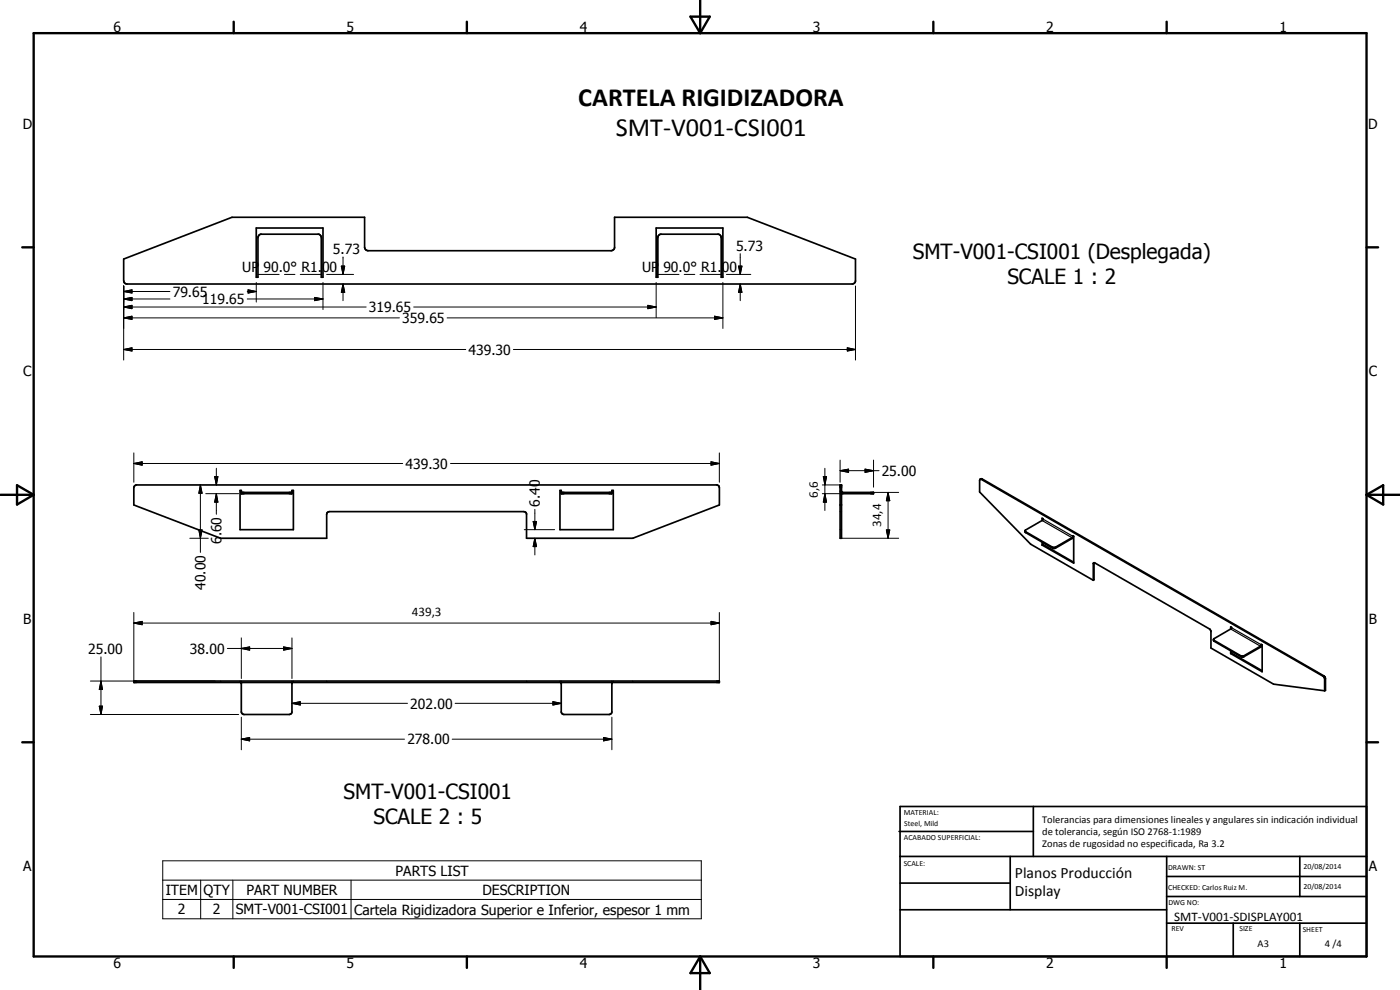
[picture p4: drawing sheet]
<svg xmlns="http://www.w3.org/2000/svg" width="420mm" height="297mm" viewBox="0 0 420 297" stroke-linecap="round" stroke-linejoin="round" font-family="sans-serif">
<g fill="none" stroke="#000" stroke-width=".51">
<path d="M37.1 77.7l32.5-12.5h39.8v9l.3 .6 .7 .4h73l.8-.4 .2-.4v-9.2h39.9l32.4 12.5v6.8l-.3 .5-.6 .2h-217.7l-.6-.2-.4-.8zM76.9 68.4h20v14.8h-.5v-12.2l-.7-.7h-17.5l-.4 .2-.4 .8v11.9h-.5zM196.9 68.4h20v14.8h-.5v-11.9l-.2-.6-.5-.4h-17.5l-.4 .2-.4 .5v12.2h-.5zM40.4 145.8l.6-.3h174.1l.6 .3 .2 .5v5.2l-26 10h-31.9v-7.4l-.8-.6h-58.4l-.6 .3-.2 .5v7.2h-31.8l-26-10v-5.2zM72 147.2h.4v.9h15.2v-.9h.4v11.7h-16zM72.4 147.7h15.2M168.1 147.2h.3v.9h15.2v-.9h.5v11.7h-16zM168.4 147.7h15.2M252.1 145.5h.4v16h-.4zM252.1 151.5h.4M252.5 147.5l.3 .2h9.4v.4l-9.7-.1M294.2 143.8l-.2 .3v3.5l15.3 15.7 18.8 10.8"/>
<path d="M294.2 143.8l.5-.1 102.6 59.1 .5 .8v3.5l-.3 .2M294.2 143.8l102.9 59.1 .4 .7v3.7M307.6 159.3l8.7 5 5.4-3 .3-.5 .2 .1v8.1l-9.5-5.5M307.6 159.3l.1 .5 8.4 4.7h.7l4.9-2.9 .5-.7M312.7 155.5l.3 .1-.3 .6zM312.7 156.2l-5.1 3.1M312.7 162.7v.8M313 162.8v.6M313 163.4l-.3 .1M313 163.4l9.2 5.3M328.1 174.1v-5.1l.2-.2 34.8 20 .3 .6v5l18.8 10.9 15.3 2M328.4 168.8l-.1 5.1-.2 .2"/>
<path d="M364.2 191.9l8.5 4.9h.6l5.1-3 .1-.5 .3 .2v8l-9.5-5.4M364.2 191.9l.2 .5 8.5 4.7 5.4-2.9 .4-.7M369.3 188.1l.3 .1-.3 .5zM369.3 195.2v.9M369.3 188.7l-5.1 3.2M369.6 195.4v.6M369.6 196l-.3 .1M369.6 196l9.2 5.3M40.2 204.3h175.7v.5h-175.7zM72.4 204.8v8.8l.3 .5 .5 .3 14-.2 .4-.6v-8.8M168.4 204.8v8.8l.3 .5 .5 .3h13.6l.6-.3 .2-.5v-8.8M269.8 249.5h40.3"/>
<path d="M270.1 242h140v45h-140zM270.1 257h140M303.2 257v16M310.1 242v15M350.1 257v30M390.1 257v12M270.1 265h33.1M270.1 273h80M350.1 277h60M350.1 269h60M350.1 263h60M370.1 277v10"/>
<path d="M390.1 277v10"/>
</g>
<g fill="none" stroke="#000" stroke-width=".3">
<path d="M102.4 79.8h1.1l-.6 2.5zM102.9 77.1v5.2M221.6 79.8h1.1l-.5 2.5zM222.2 76.1v6.2M37.1 95.4l2.5-.5v.9zM37.1 92.1l2.5-.5v1zM37.1 89.7l2.5-.5v1zM37.1 87.5l2.5-.5v.9zM37.1 95.4h82.8M37.1 85.8v22.2M37.1 92.1h72.8M37.1 89.7h13.9"/>
<path d="M37.1 87.5h13.9M74.2 89.7h22.7M74.2 87.5h2.7M74.5 87l2.4 .5-2.4 .4zM76.9 84.8v5.8M77.4 82.3h6.4M85.4 82.3h3.1M90.1 82.3h6.3M94.4 89.2l2.5 .5-2.5 .5zM96.9 84.8v8.1M98 82.3h8.1M102.9 85.2l.6 2.5h-1.1z"/>
<path d="M102.9 85.2v5M124.2 92.1h72.7M134.2 95.4h82.7M194.4 91.6l2.5 .5-2.5 .5zM196.9 84.8v10.5M197.4 82.3h6.4M205.3 82.3h3.2M210.1 82.3h6.3M214.4 94.9l2.5 .5-2.5 .4zM216.9 84.8v13.8M218 82.3h7.3M222.2 85.2l.5 2.5h-1.1z"/>
<path d="M222.2 85.2v5M256.7 85.8v22.2M37.1 104.9l2.5-.5v.9zM37.1 104.9h102.7M154.1 104.9h102.6M254.3 104.4l2.4 .5-2.4 .4zM40.2 139.1l2.5-.5v1zM40.2 139.1h80.7M40.2 135.9v8.8M135.2 139.1h80.7M213.4 138.6l2.5 .5-2.5 .5zM215.9 135.9v8.8"/>
<path d="M252.1 138v6.7M262.2 138v8.2M59.7 159h1l-.6 2.5zM60.1 145.5l.6 2.5h-1zM60.1 145.5v20.2M61.8 148.1h9.8M64.4 143h1l-.5 2.5zM64.9 148.1l.5 2.6h-1zM64.9 140.5v5M64.9 148.1v6.2M157.3 158.9h9.1M160 156.5h1l-.5 2.4z"/>
<path d="M160.5 152.8v6.1M246.8 148.1h6.1M246.8 145.5h5.3M247.1 143h1l-.5 2.5zM247.6 148.1l.5 2.6h-1zM247.6 140.5v12.7M252.1 141.2l2.6-.4v.9zM252.1 141.2h11.7M259.6 140.8l2.6 .4-2.6 .5zM262.2 147.7h7.5M266 159h1l-.5 2.5zM266.5 147.7l.5 2.5h-1z"/>
<path d="M266.5 147.7v13.8M57 161.5h5.5M160.5 161.5l.5 2.5h-1zM160.5 161.5v5M252.5 161.5h17.2M30.3 197.1v17.3M40.2 186.9l2.5-.5v1.1zM40.2 183.8v20.5M40.2 186.9h175.7M68.2 194.6h19.4M72.4 194.6l2.5-.5v1zM72.4 191.4v12.2"/>
<path d="M85.1 194.1l2.5 .5-2.5 .5zM87.6 191.4v12.2M213.4 186.4l2.5 .5-2.5 .6zM215.9 183.8v20.5M27.1 204.3h37.5M27.1 214.4h44.5M29.8 211.9h1l-.5 2.5zM30.3 204.3l.5 2.6h-1zM72.4 215.2v9.8M87.6 211l2.5-.5v1zM87.6 211h34.7M136.6 211h31.8"/>
<path d="M165.9 210.5l2.5 .5-2.5 .5zM183.6 215.2v9.8M72.4 221.8l2.5-.5v1zM72.4 221.8h49M135.7 221.8h47.9M181.1 221.3l2.5 .5-2.5 .5zM48.8 258.3h161.7v17.4h-161.7zM48.8 264.1h161.7M48.8 269.9h161.7M60.2 264.1v11.6M69.9 264.1v11.6M105.4 264.1v11.6"/>
</g>
<g fill="#000">
<circle cx="72.4" cy="147.7" r=".25"/>
<circle cx="87.6" cy="147.7" r=".25"/>
<circle cx="168.4" cy="147.7" r=".25"/>
<circle cx="183.6" cy="147.7" r=".25"/>
<circle cx="72.4" cy="204.8" r=".25"/>
<circle cx="87.6" cy="204.8" r=".25"/>
<circle cx="168.4" cy="204.8" r=".25"/>
<circle cx="183.6" cy="204.8" r=".25"/>
</g>
<g fill="none" stroke="#000" stroke-width=".35">
<path d="M252.1 153.5h.2M252.1 147.4l.1 .2M252.1 147.2h.2M252.1 158.9h.2M252.2 147.6h.1M252.3 147.9l.2 .1M252.4 153.5h.1M252.4 147.2h.1M252.4 158.9h.1M294.7 143.7l-.2 .1M307.8 159.6v.2M312.7 156.2l9 5.1v.3"/>
<path d="M313 155.7l9.1 5.1M315.8 164.2v.3M316.8 164.2v.3M328.3 169l-.2 .2M364.4 192.2v.2M369.3 188.7l9 5.2v.3M369.6 188.3l9.1 5.1M372.4 196.8v.2M373.3 196.8v.2M66.2 204.3v.2M66.2 204.6v.2M72 204.3v.2"/>
<path d="M72 204.6v.2M72.4 204.3v.2M72.4 204.6v.2M87.6 204.3v.2M87.6 204.6v.2M88 204.3v.2M88 204.6v.2M98 204.3v.2M98 204.6v.2M158 204.3v.2M158 204.6v.2M168.1 204.3v.2"/>
<path d="M168.1 204.6v.2M168.4 204.3v.2M168.4 204.6v.2M183.6 204.3v.2M183.6 204.6v.2M184.1 204.3v.2M184.1 204.6v.2M189.9 204.3v.2M189.9 204.6v.2M397.3 202.8l-.2 .1M397.8 203.6l-.3 .1"/>
</g>
<g fill="none" stroke="#000" stroke-width=".71">
<path d="M10.1 9.9h400v277.1h-400zM70.1 6.5v3.4M140.1 6.5v3.4M207.2 5h5.8l-2.9 4.9zM210.1 0v9.9M280.1 6.5v3.4M350.1 6.5v3.4M6.7 74.2h3.4M410.1 74.2h3.5M.1 148.5h10M5.1 145.6l5 2.9-5 2.9zM410.1 148.5h10"/>
<path d="M410.1 148.5l5-2.9v5.8zM6.7 222.7h3.4M410.1 222.7h3.5M70.1 287v3.4M140.1 287v3.4M210.1 287v10M210.1 287l2.9 5h-5.8zM280.1 287v3.4M350.1 287v3.4"/>
</g>
<g fill="#000">
<path d="M102.4 79.8h1.1l-.6 2.5zM221.6 79.8h1.1l-.5 2.5zM37.1 95.4l2.5-.5v.9zM37.1 92.1l2.5-.5v1zM37.1 89.7l2.5-.5v1zM37.1 87.5l2.5-.5v.9zM74.5 87l2.4 .5-2.4 .4zM94.4 89.2l2.5 .5-2.5 .5zM102.9 85.2l.6 2.5h-1.1zM194.4 91.6l2.5 .5-2.5 .5zM214.4 94.9l2.5 .5-2.5 .4zM222.2 85.2l.5 2.5h-1.1z"/>
<path d="M37.1 104.9l2.5-.5v.9zM254.3 104.4l2.4 .5-2.4 .4zM40.2 139.1l2.5-.5v1zM213.4 138.6l2.5 .5-2.5 .5zM59.7 159h1l-.6 2.5zM60.1 145.5l.6 2.5h-1zM64.4 143h1l-.5 2.5zM64.9 148.1l.5 2.6h-1zM160 156.5h1l-.5 2.4zM247.1 143h1l-.5 2.5zM247.6 148.1l.5 2.6h-1zM252.1 141.2l2.6-.4v.9z"/>
<path d="M259.6 140.8l2.6 .4-2.6 .5zM266 159h1l-.5 2.5zM266.5 147.7l.5 2.5h-1zM160.5 161.5l.5 2.5h-1zM40.2 186.9l2.5-.5v1.1zM72.4 194.6l2.5-.5v1zM85.1 194.1l2.5 .5-2.5 .5zM213.4 186.4l2.5 .5-2.5 .6zM29.8 211.9h1l-.5 2.5zM30.3 204.3l.5 2.6h-1zM87.6 211l2.5-.5v1zM165.9 210.5l2.5 .5-2.5 .5z"/>
<path d="M72.4 221.8l2.5-.5v1zM181.1 221.3l2.5 .5-2.5 .5z"/>
</g>
<g font-size="7.9">
<text x="173.5" y="31.8">CARTELA RIGIDIZADORA</text>
<text x="184.8" y="40.8">SMT-V001-CSI001</text>
</g>
<g font-size="6.3">
<text x="273.9" y="77.8">SMT-V001-CSI001 (Desplegada)</text>
<text x="302.3" y="85.3">SCALE 1 : 2</text>
<text x="103.1" y="239.6">SMT-V001-CSI001</text>
<text x="112" y="247.2">SCALE 2 : 5</text>
</g>
<g font-size="4.7">
<text x="304.6" y="263.5">Planos Producción</text>
<text x="304.6" y="268.9">Display</text>
</g>
<g font-size="4.2">
<text x="34" y="9.6">6</text>
<text x="104" y="9.6">5</text>
<text x="174" y="9.6">4</text>
<text x="244" y="9.6">3</text>
<text x="314" y="9.6">2</text>
<text x="384" y="9.6">1</text>
<text x="6.8" y="38.7">D</text>
<text x="410.6" y="38.7">D</text>
<text x="99.9" y="76.3">5.73</text>
<text x="220.9" y="75.3">5.73</text>
<text x="72.7" y="81.5">UP 90.0° R1.00</text>
<text x="192.7" y="81.5">UP 90.0° R1.00</text>
<text x="51.8" y="89">79.65</text>
<text x="60.7" y="91.3">119.65</text>
<text x="110.7" y="93.7">319.65</text>
<text x="120.7" y="96.9">359.65</text>
<text x="140.6" y="106.4">439.30</text>
<text x="7" y="112.9">C</text>
<text x="410.8" y="112.9">C</text>
<text x="121.7" y="140.6">439.30</text>
<text x="264.6" y="142.8">25.00</text>
<text x="162" y="152" transform="rotate(-90 162 152)">6.40</text>
<text x="66.5" y="161" transform="rotate(-90 66.5 161)">.60</text>
<text x="66.5" y="163.2" transform="rotate(-90 66.5 163.2)">6</text>
<text x="61.7" y="177" transform="rotate(-90 61.7 177)">40.00</text>
<text x="7" y="187.1">B</text>
<text x="410.8" y="187.1">B</text>
<text x="26.4" y="196.3">25.00</text>
<text x="57" y="196.1">38.00</text>
<text x="123.1" y="212.6">202.00</text>
<text x="122.2" y="223.3">278.00</text>
<text x="7" y="261.4">A</text>
<text x="118.7" y="262.8">PARTS LIST</text>
<text x="410.8" y="261.4">A</text>
<text x="49.8" y="268.5">ITEM</text>
<text x="61.1" y="268.5">QTY</text>
<text x="73.9" y="268.5">PART NUMBER</text>
<text x="144.8" y="268.5">DESCRIPTION</text>
<text x="53.4" y="274.4">2</text>
<text x="63.9" y="274.4">2</text>
<text x="70.8" y="274.4">SMT-V001-CSI001</text>
<text x="106.2" y="274.4">Cartela Rigidizadora Superior e Inferior, espesor 1 mm</text>
<text x="34" y="290.4">6</text>
<text x="104" y="290.4">5</text>
<text x="174" y="290.4">4</text>
<text x="244" y="290.4">3</text>
<text x="314" y="290.4">2</text>
<text x="384" y="290.4">1</text>
</g>
<g font-size="3.9">
<text x="245.5" y="149.4" transform="rotate(-90 245.5 149.4)">6,6</text>
<text x="264.4" y="158.1" transform="rotate(-90 264.4 158.1)">34,4</text>
<text x="123.6" y="184.9">439,3</text>
<text x="352.4" y="276.3">SMT-V001-SDISPLAY001</text>
</g>
<g font-size="3.1">
<text x="312.7" y="246.8">Tolerancias para dimensiones lineales y angulares sin indicación individual</text>
<text x="312.7" y="250.4">de tolerancia, según ISO 2768-1:1989</text>
<text x="312.7" y="254">Zonas de rugosidad no especificada, Ra 3.2</text>
<text x="377.4" y="284.1">A3</text>
<text x="397.6" y="284.2">4 /4</text>
</g>
<g font-size="2.4">
<text x="271.2" y="244.4">MATERIAL:</text>
<text x="271.3" y="252">ACABADO SUPERFICIAL:</text>
<text x="271.4" y="247.9">Steel, Mild</text>
<text x="271.2" y="259.7">SCALE:</text>
<text x="350.6" y="260.9">DRAWN: ST</text>
<text x="391.2" y="260.6">20/08/2014</text>
<text x="350.6" y="267">CHECKED: Carlos Ruiz M.</text>
<text x="391.2" y="266.7">20/08/2014</text>
<text x="350.6" y="271.4">DWG NO:</text>
<text x="351.6" y="279.3">REV</text>
<text x="372" y="279.4">SIZE</text>
<text x="391" y="279.6">SHEET</text>
</g>
</svg>
